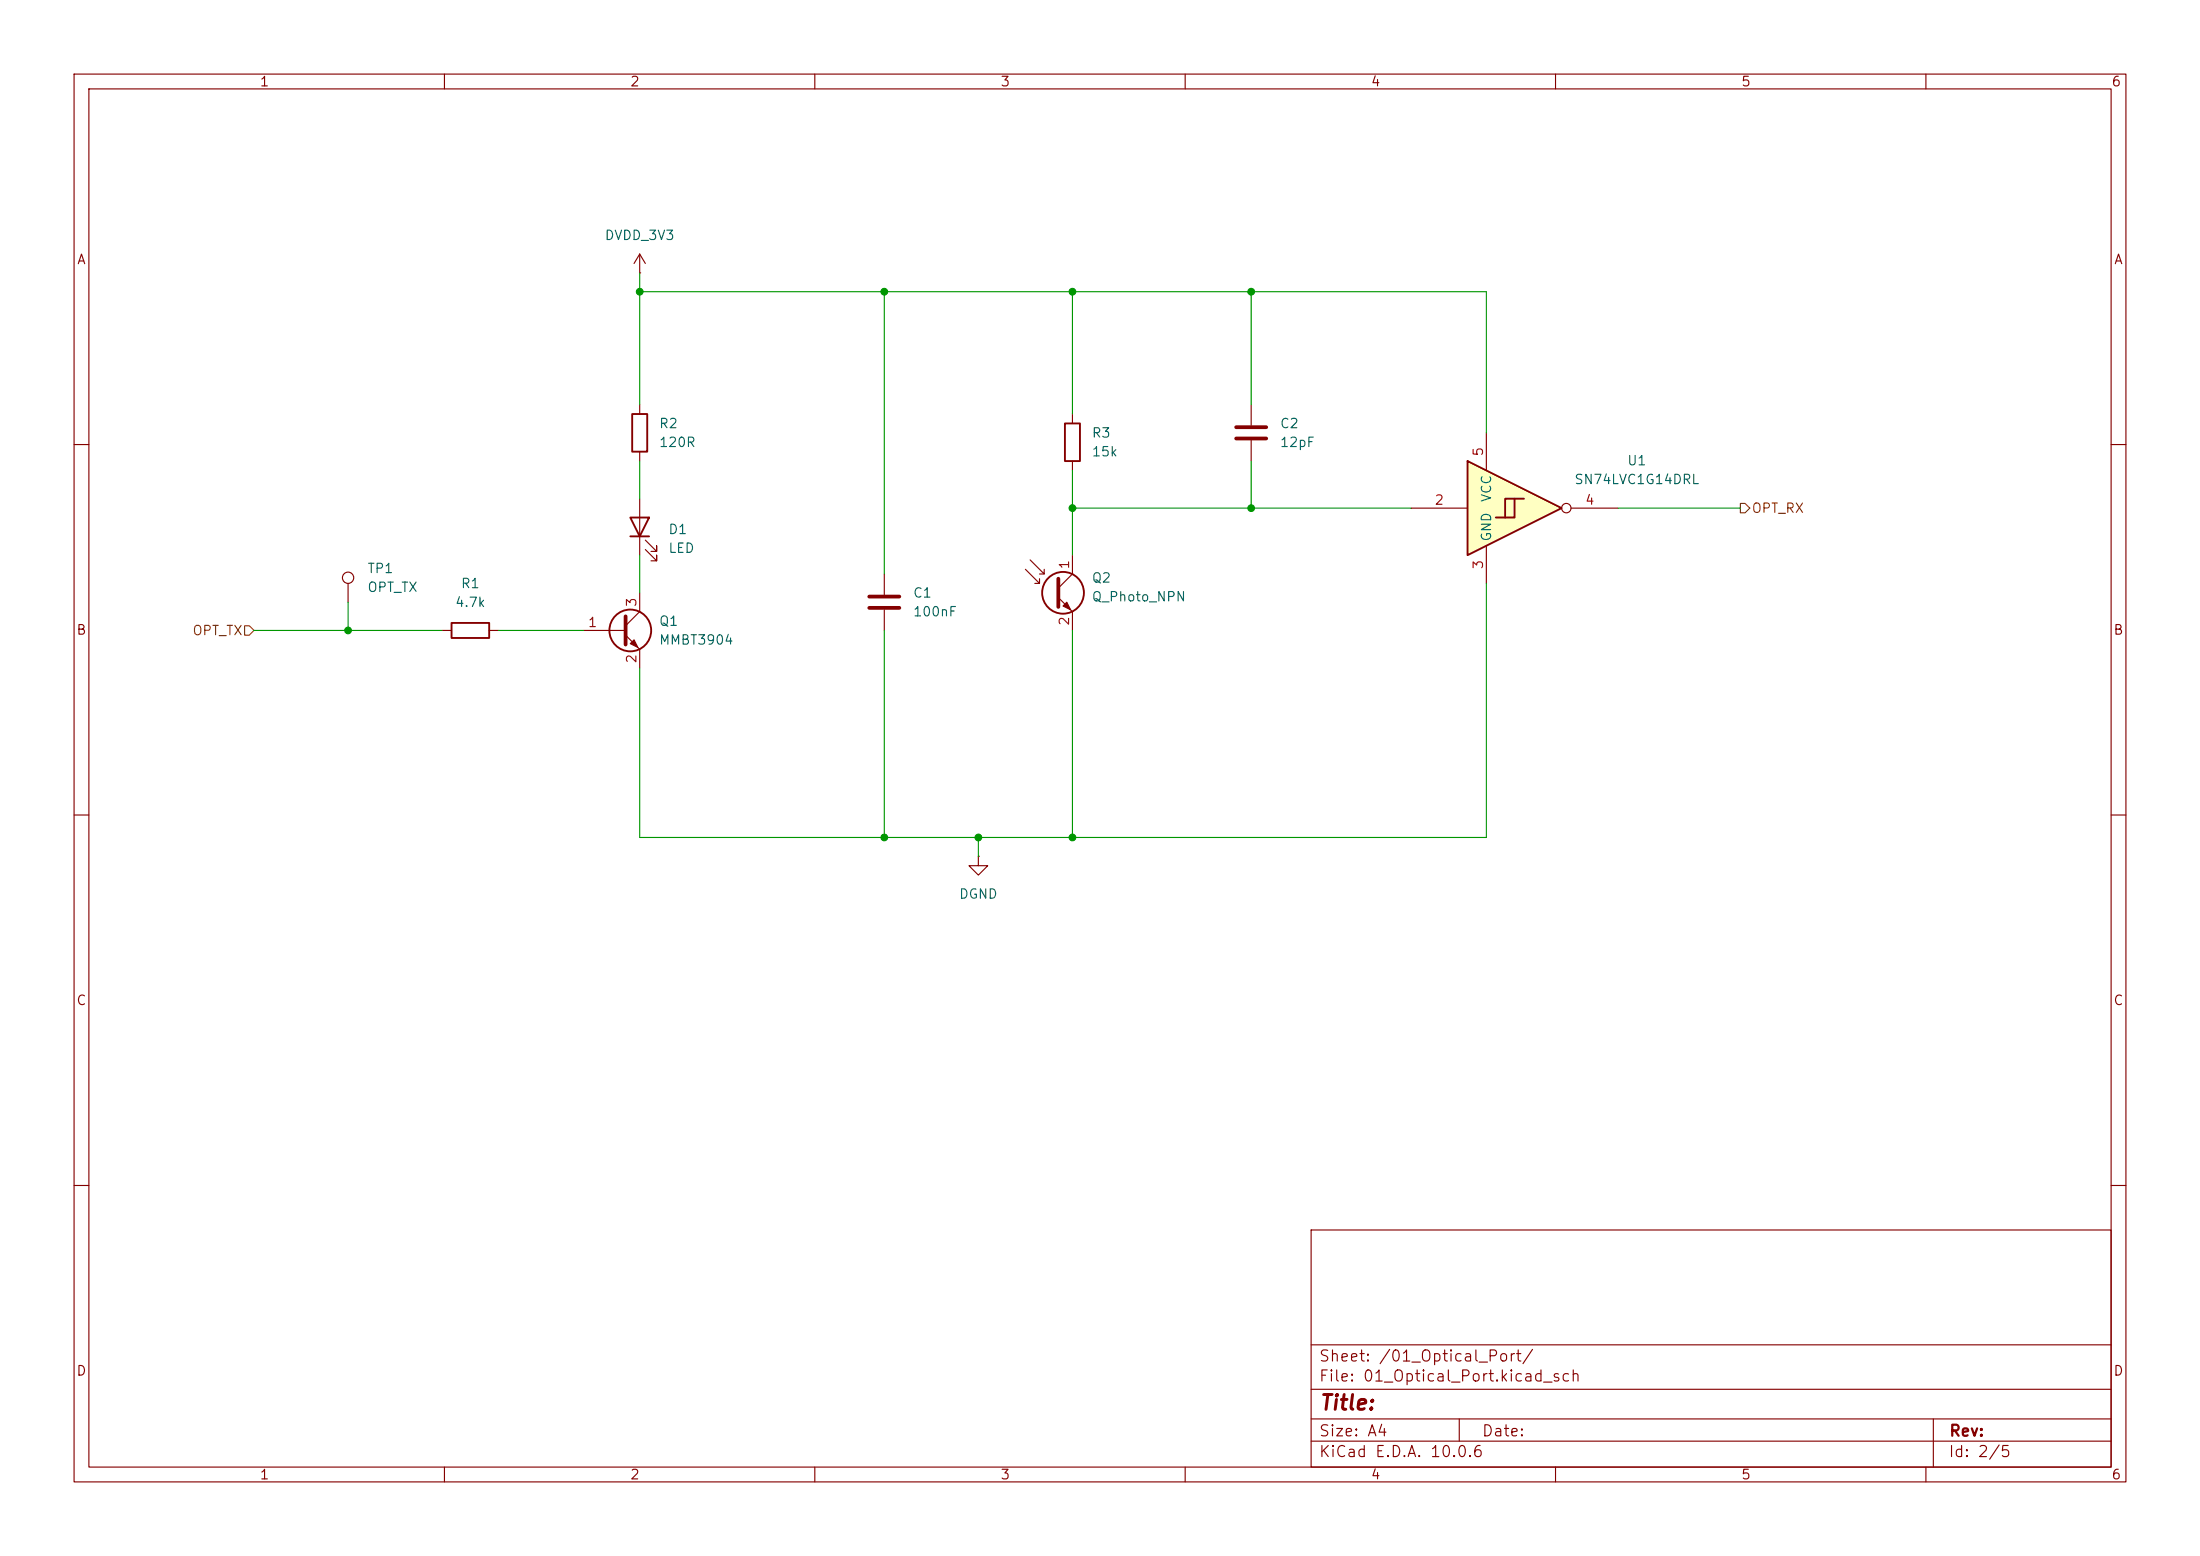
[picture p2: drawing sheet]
<svg xmlns="http://www.w3.org/2000/svg" width="297mm" height="210mm" viewBox="0 0 297 210" stroke-linecap="round" stroke-linejoin="round" font-family="sans-serif">
<g fill="none" stroke="#840000" stroke-width=".15">
<path d="M10 10h277v190h-277zM12 12h273v186h-273zM60 10v2M110 10v2M160 10v2M210 10v2M260 10v2M86.4 36.8h.1M86.4 34.3l-.8 1.3M86.4 34.3l.7 1.3M86.4 34.3v2.5M86.4 54.6v1.3"/>
<path d="M144.8 55.9v1.3M168.9 54.6v2.8M168.9 59.4v2.8M10 60h2M86.4 61v1.2M86.4 67.3v7.6M87.1 74.2l1.5 1.5v-.8v.8h-.7M87.1 72.9l1.5 1.5v-.7v.7h-.7M119.4 77.5v2.8M138.4 76.8l1.9 1.9v-.6M139.1 75.6l1.9 1.9v-.7M139.7 78.7h.6"/>
<path d="M140.3 77.5h.7M144.8 74.9v2.6l-1.9 1.9M144.8 62.2v1.3M285 60h2M78.7 85.1h5.8M84.5 85.7l1.9 1.9v2.6M86.4 80v2.6l-1.9 1.9M119.4 82.3v2.8M142.9 80.6l1.9 2v2.5M10 110h2M132.1 115.6v1.2h1.2l-1.2 1.3-1.3-1.3h1.3M132.1 115.6h.1"/>
<path d="M285 110h2M10 160h2M177 166h108v32h-108zM285 160h2M60 198v2M110 198v2M160 198v2M177 194.5h108M177 191.5h108M177 187.5h108M177 181.5h108M197 191.5v3"/>
<path d="M210 198v2M260 198v2M261 191.5v6.5"/>
</g>
<path d="M166.9 57.7h4M166.9 59.2h4M142.9 78.1v3.8M84.5 83.2v3.8M117.3 80.5h4.1M117.3 82h4.1" fill="none" stroke="#840000" stroke-width=".51"/>
<g fill="none" stroke="#840000" stroke-width=".25">
<path d="M85.3 55.9h2.1v5.1h-2.1zM143.8 57.2h2v5h-2zM85.1 69.9h2.5l-1.2 2.5zM85.1 72.4h2.5"/>
<circle cx="85.1" cy="85.1" r="2.82"/>
<circle cx="143.5" cy="80" r="2.82"/>
</g>
<g fill="#840000" stroke="#840000" stroke-width=".15">
<path d="M144 81.3l.5 1-1-.5z"/>
<path d="M85.6 86.4l.5 1-1-.5z"/>
</g>
<path d="M198.1 62.2l12.7 6.4-12.7 6.3z" fill="#ffffc2"/>
<path d="M198.1 62.2l12.7 6.4-12.7 6.3zM204.5 67.3v2.6h-2.6M205.7 67.3h-2.5v2.6M61 84.1h5v2h-5z" fill="none" stroke="#840000" stroke-width=".25"/>
<g fill="none" stroke="#840000" stroke-width=".15">
<path d="M200.7 58.4v5.1M47 78.7v2.6M190.5 68.6h7.6M200.7 73.7v5M212.1 68.6h6.3M59.7 85.1h1.3M66 85.1h1.3"/>
<circle cx="47" cy="78" r=".76"/>
<circle cx="211.5" cy="68.6" r=".63"/>
</g>
<path d="M234.9 67.9h.7l.6 .7-.6 .6h-.7zM33 84.5h.7l.6 .6-.6 .6h-.7z" fill="none" stroke="#725600" stroke-width=".15"/>
<g fill="none" stroke="#009600" stroke-width=".15">
<path d="M86.4 39.4h114.3v19M86.4 36.8v17.8M119.4 39.4v38.1M144.8 39.4v16.5M168.9 39.4v15.2M86.4 62.2v5.1M86.4 74.9v5.1M144.8 63.5v11.4M144.8 68.6h45.7M168.9 62.2v6.4M200.7 78.7v34.3h-114.3v-22.8M218.4 68.6h16.5"/>
<path d="M34.3 85.1h25.4M47 81.3v3.8M67.3 85.1h11.4M119.4 85.1v27.9M144.8 85.1v27.9M132.1 113v2.6"/>
</g>
<g fill="#009600" stroke="#009600" stroke-width=".14">
<circle cx="132.1" cy="113" r=".46"/>
<circle cx="144.8" cy="113" r=".46"/>
<circle cx="168.9" cy="68.6" r=".46"/>
<circle cx="168.9" cy="39.4" r=".46"/>
<circle cx="144.8" cy="68.6" r=".46"/>
<circle cx="144.8" cy="39.4" r=".46"/>
<circle cx="47" cy="85.1" r=".46"/>
<circle cx="86.4" cy="39.4" r=".46"/>
<circle cx="119.4" cy="39.4" r=".46"/>
<circle cx="119.4" cy="113" r=".46"/>
</g>
<text font-size="2" fill="#840000" x="178" y="190.8">Title:</text>
<g font-size="1.5" fill="#840000">
<text x="178" y="184.1">Sheet: /01_Optical_Port/</text>
<text x="178" y="186.8">File: 01_Optical_Port.kicad_sch</text>
<text x="178" y="197">KiCad E.D.A. 10.0.6</text>
<text x="178" y="194.2">Size: A4</text>
<text x="200" y="194.2">Date:</text>
<text x="263" y="197">Id: 2/5</text>
<text x="263" y="194.2">Rev:</text>
</g>
<g font-size="1.3" fill="#840000">
<text x="35" y="12">1</text>
<text x="85" y="12">2</text>
<text x="135" y="12">3</text>
<text x="185" y="12">4</text>
<text x="235" y="12">5</text>
<text x="285" y="12">6</text>
<text x="10.3" y="36">A</text>
<text x="285.3" y="36">A</text>
<text x="10.2" y="86">B</text>
<text x="285.2" y="86">B</text>
<text x="10.2" y="136">C</text>
<text x="285.2" y="136">C</text>
<text x="10.2" y="186">D</text>
<text x="285.2" y="186">D</text>
<text x="35" y="200">1</text>
<text x="85" y="200">2</text>
<text x="135" y="200">3</text>
<text x="185" y="200">4</text>
<text x="235" y="200">5</text>
<text x="285" y="200">6</text>
</g>
<g font-size="1.3" fill="#006464">
<text x="81.5" y="32.7">DVDD_3V3</text>
<text x="88.9" y="58.1">R2</text>
<text x="147.3" y="59.4">R3</text>
<text x="172.7" y="58.1">C2</text>
<text x="88.9" y="60.7">120R</text>
<text x="147.3" y="61.9">15k</text>
<text x="172.7" y="60.7">12pF</text>
<text x="212.4" y="65.7">SN74LVC1G14DRL</text>
<text x="219.6" y="63.1">U1</text>
<text x="201.6" y="67.9" transform="rotate(-90 201.6 67.9)">VCC</text>
<text x="49.5" y="77.7">TP1</text>
<text x="90.2" y="72.4">D1</text>
<text x="90.2" y="74.9">LED</text>
<text x="201.6" y="73.2" transform="rotate(-90 201.6 73.2)">GND</text>
<text x="49.5" y="80.2">OPT_TX</text>
<text x="61.3" y="82.2">4.7k</text>
<text x="62.1" y="79.7">R1</text>
<text x="123.2" y="81">C1</text>
<text x="123.2" y="83.5">100nF</text>
<text x="147.3" y="79">Q2</text>
<text x="147.3" y="81.5">Q_Photo_NPN</text>
<text x="88.9" y="84.8">Q1</text>
<text x="88.9" y="87.3">MMBT3904</text>
<text x="129.4" y="121.6">DGND</text>
</g>
<g font-size="1.3" fill="#a90000">
<text x="200.5" y="61.7" transform="rotate(-90 200.5 61.7)">5</text>
<text x="193.6" y="68.4">2</text>
<text x="213.9" y="68.4">4</text>
<text x="144.6" y="76.9" transform="rotate(-90 144.6 76.9)">1</text>
<text x="200.5" y="76.9" transform="rotate(-90 200.5 76.9)">3</text>
<text x="86.2" y="82" transform="rotate(-90 86.2 82)">3</text>
<text x="79.3" y="85">1</text>
<text x="86.2" y="89.6" transform="rotate(-90 86.2 89.6)">2</text>
<text x="144.6" y="84.6" transform="rotate(-90 144.6 84.6)">2</text>
</g>
<g font-size="1.3" fill="#725600">
<text x="236.4" y="69.5">OPT_RX</text>
<text x="25.9" y="86.1">OPT_TX</text>
</g>
</svg>
